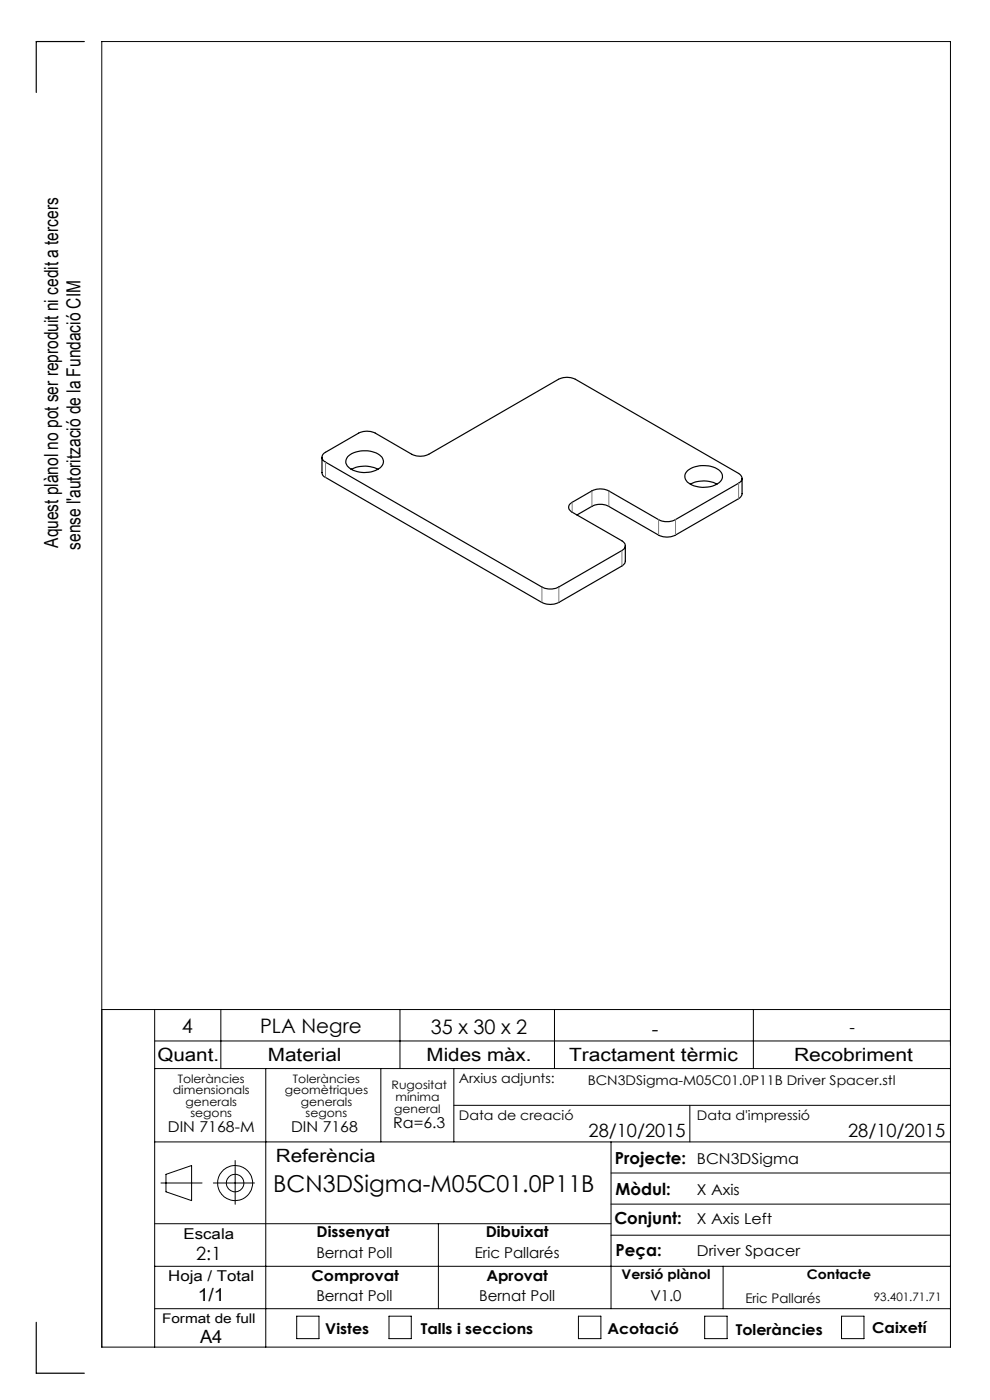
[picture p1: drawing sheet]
<svg xmlns="http://www.w3.org/2000/svg" width="210mm" height="297mm" viewBox="0 0 210 297" stroke-linecap="round" stroke-linejoin="round" font-family="sans-serif">
<g fill="none" stroke="#000" stroke-width=".21">
<path d="M21.6 214.2h180M32.8 214.2v71.6M46.8 214.2v12.5M84.8 214.2v12.5M117.6 214.2v12.5M159.8 214.2v12.5M32.8 220.8h168.8M32.8 226.7h168.8M56.4 226.7v59.1M80.8 226.7v15.5M96.3 226.7v15.5M96.3 234.5h105.3"/>
<path d="M146.3 234.5v7.7M32.8 259.6h96.8M32.8 242.2h168.8M34.1 251h8.8M35.2 249.1l5.4-1.8v7.4l-5.4-1.9zM45.3 251h8.7M49.9 246.2v9.3M93 259.6v18M129.6 242.2v35.4M129.6 255.4h72M129.6 248.8h72M32.8 277.6h168.8"/>
<path d="M32.8 268.6h168.8M62.9 279.2h4.8v4.8h-4.8zM82.5 279.2h4.7v4.8h-4.7zM122.7 279.2h4.8v4.8h-4.8zM129.6 262h72M149.5 279.2h4.7v4.8h-4.7zM153.4 268.6v9M178.5 279.2h4.8v4.8h-4.8zM21.6 285.8h180v-277h-180v277"/>
<circle cx="49.9" cy="251" r="3.7"/>
<circle cx="49.9" cy="251" r="1.86"/>
</g>
<path d="M17.9 8.8h-10.2v10.8M68.3 97v3.3l.1 .4 .4 .4 46.1 26.7a4 4 0 0 0 3.6 0l13.7-7.9 .3-.4 .1-.5v-3.2M68.8 96.1l7.3-4.2a4 4 0 0 1 3.5 0l7.7 4.5a4 4 0 0 0 3.6 0l27.6-15.9a4 4 0 0 1 3.6 0l34.6 19.9a1.1 1.1 0 0 1 .7 1.1 1.1 1.1 0 0 1-.7 1l-13.4 7.7a4 4 0 0 1-3.6 0l-10.6-6.1a4 4 0 0 0-3.5 0l-4.2 2.5a1.1 1.1 0 0 0-.8 1 1.1 1.1 0 0 0 .8 1.1l10.5 6a1.1 1.1 0 0 1 .7 1.1 1.1 1.1 0 0 1-.7 1l-13.4 7.7a4 4 0 0 1-3.6 0l-45.9-26.5a1.09 1.09 0 0 1-.2-1.9zM73.8 96.9a5.7 5.7 0 0 1 7.2 .1 1.75 1.75 0 0 1-1 2.7 5.7 5.7 0 0 1-6.3-.9l-.4-.8zM74.5 99.6a6.6 6.6 0 0 1 5.7 0M145.7 100a5.7 5.7 0 0 1 7.2 .2 1.72 1.72 0 0 1-1 2.6 5.7 5.7 0 0 1-6.3-.8l-.3-.6v-.5zM146.4 102.7a6.2 6.2 0 0 1 5.7 0M157.4 101.5v3.2l-.5 .9-13.6 7.9a4 4 0 0 1-3.6 0l-10.6-6.1a4 4 0 0 0-3.5 0l-3.2 1.9M7.7 280.5v10.8h10.2" fill="none" stroke="#000" stroke-width=".25"/>
<path d="M69 98v3.3M121.4 106.6v2M125.6 107.4v-3.3M129.2 104.1v3.3M139.7 113.5v-3.3M143.3 110.2v3.3M156.7 105.8v-3.3M115 127.8v-3.3M118.5 124.5v3.3M131.9 120.1v-3.3" fill="none" stroke="#808080" stroke-width=".21" stroke-dasharray="6.3 1.3 1.3 1.3 1.3 1.3"/>
<text font-size="4.9" x="58" y="253">BCN3DSigma-M05C01.0P11B</text>
<g font-size="4.2">
<text x="38.6" y="219">4</text>
<text x="55.2" y="219.2">PLA Negre</text>
<text x="91.4" y="219.4">35 x 30 x 2</text>
<text x="138.3" y="219.7">-</text>
</g>
<g font-size="4.1">
<text x="12.4" y="116.2" transform="rotate(-90 12.4 116.2)">Aquest plànol no pot ser reproduit ni cedit a tercers</text>
<text x="17.1" y="116.6" transform="rotate(-90 17.1 116.6)">sense l'autorització de la Fundació CIM</text>
</g>
<g font-size="3.9">
<text x="33.4" y="225">Quant.</text>
<text x="56.8" y="225">Material</text>
<text x="90.5" y="225">Mides màx.</text>
<text x="120.7" y="225">Tractament tèrmic</text>
<text x="168.4" y="225">Recobriment</text>
<text x="124.8" y="241.3">28/10/2015</text>
<text x="179.9" y="241.3">28/10/2015</text>
<text x="58.5" y="246.5">Referència</text>
<text x="41.6" y="267.2">2:1</text>
<text x="41.9" y="276.1">1/1</text>
<text x="42.4" y="284.9">A4</text>
</g>
<g font-size="3.5">
<text x="180.2" y="219.2">-</text>
<text x="130.5" y="246.8">Projecte:</text>
<text x="130.6" y="253.4">Mòdul:</text>
<text x="130.3" y="259.8">Conjunt:</text>
<text x="130.6" y="266.4">Peça:</text>
</g>
<g font-size="3.2">
<text x="83.4" y="239.3">Ra=6.3</text>
<text x="35.6" y="240.1">DIN 7168-M</text>
<text x="61.7" y="240.1">DIN 7168</text>
<text x="147.8" y="246.8">BCN3DSigma</text>
<text x="147.8" y="253.4">X Axis</text>
<text x="38.9" y="262.9">Escala</text>
<text x="67.2" y="262.5">Dissenyat</text>
<text x="103" y="262.5">Dibuixat</text>
<text x="147.8" y="259.8">X Axis Left</text>
<text x="67.1" y="266.8">Bernat Poll</text>
<text x="100.7" y="266.8">Eric Pallarés</text>
<text x="147.8" y="266.4">Driver Spacer</text>
<text x="35.7" y="271.7">Hoja / Total</text>
<text x="66.1" y="271.7">Comprovat</text>
<text x="103.2" y="271.7">Aprovat</text>
<text x="67.1" y="276.1">Bernat Poll</text>
<text x="101.6" y="276.1">Bernat Poll</text>
<text x="138" y="276.1">V1.0</text>
<text x="69" y="283.1">Vistes</text>
<text x="89.3" y="283.1">Talls i seccions</text>
<text x="128.8" y="283.1">Acotació</text>
<text x="156.1" y="283.2">Toleràncies</text>
<text x="185" y="282.8">Caixetí</text>
</g>
<g font-size="2.8">
<text x="97.3" y="229.6">Arxius adjunts:</text>
<text x="124.7" y="230.2">BCN3DSigma-M05C01.0P11B Driver Spacer.stl</text>
<text x="97.3" y="237.7">Data de creació</text>
<text x="147.8" y="237.7">Data d'impressió</text>
<text x="131.8" y="271.4">Versió plànol</text>
<text x="171.2" y="271.4">Contacte</text>
<text x="34.4" y="280.7">Format de full</text>
<text x="158.1" y="276.3">Eric Pallarés</text>
</g>
<g font-size="2.5">
<text x="36.7" y="232.1">dimensionals</text>
<text x="37.7" y="229.6">Toleràncies</text>
<text x="60.4" y="232.1">geomètriques</text>
<text x="62.1" y="229.6">Toleràncies</text>
<text x="83.1" y="231">Rugositat</text>
<text x="83.9" y="233.5">mínima</text>
<text x="39.4" y="234.6">generals</text>
<text x="40.4" y="237.1">segons</text>
<text x="63.8" y="234.6">generals</text>
<text x="64.8" y="237.1">segons</text>
<text x="83.6" y="236.2">general</text>
<text x="185.4" y="276.1">93.401.71.71</text>
</g>
</svg>
